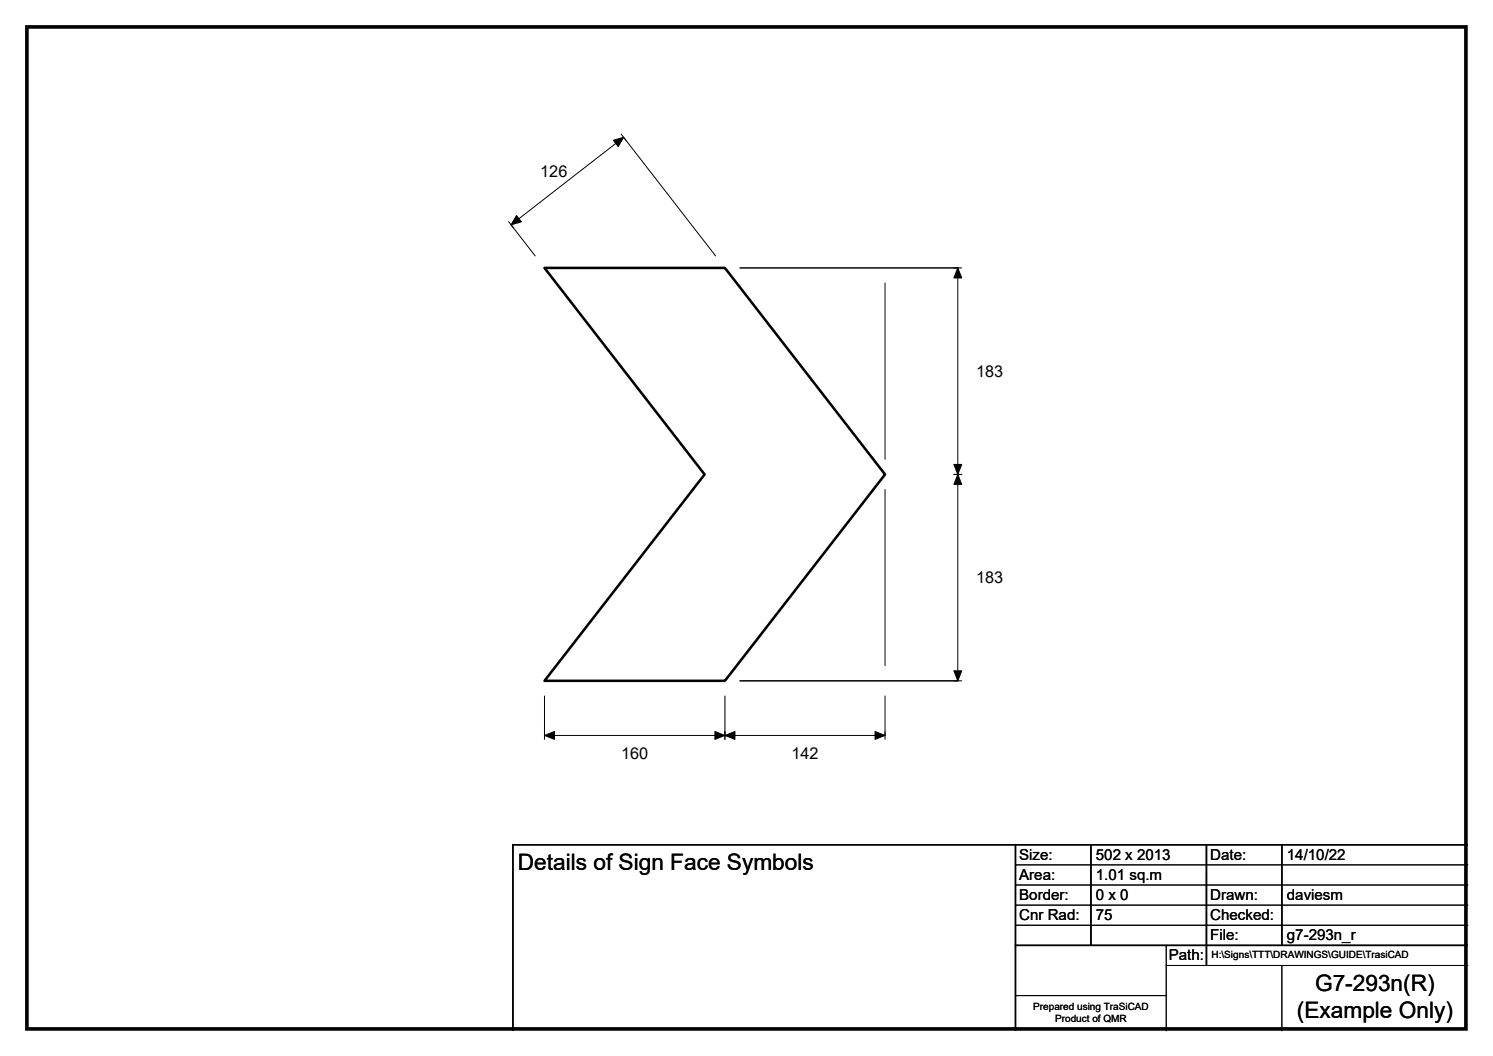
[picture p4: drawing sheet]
<svg xmlns="http://www.w3.org/2000/svg" width="297mm" height="210mm" viewBox="0 0 297 210" stroke-linecap="round" stroke-linejoin="round" font-family="sans-serif">
<path d="M147.2 53.3h43.4M147.2 135.4h43.4M202 168v37M217 168v20M240 168v24M255 168v20M292 168h-190v37M202 188h90" fill="none" stroke="#000" stroke-width=".3"/>
<g fill="none" stroke="#000" stroke-width=".2">
<path d="M123.6 26.7l1 1.2M101.2 44.1l1 1.2M106.5 50.9l-4.8-6.2 22.4-17.4 18.3 23.6M176.1 56.3v35M189.8 53.3h1.5M190.6 53.3v82.1M176.1 97.3v35.1M189.8 94.3h1.5M108.3 138.4v8.6M144.2 138.4v8.6M176.1 138.4v8.6M189.8 135.4h1.5"/>
<path d="M108.3 146.2h67.8M202 172h90M202 176h90M202 180h90M202 184h90M202 198h30M232 192h60M232 188v17M255 192v13"/>
</g>
<path d="M122 27.9l2.1-.6-1.1 1.8zM102.8 42.9l.9 1.2-2 .6zM190.6 53.3l.7 2h-1.5zM189.8 92.4h1.5l-.7 1.9zM190.6 94.3l.7 2h-1.5zM189.8 133.4h1.5l-.7 2zM108.3 146.2l2-.7v1.5zM142.2 145.5l2 .7-2 .8zM144.2 146.2l2-.7v1.5zM174.1 145.5l2 .7-2 .8z" fill="#000" stroke="#000" stroke-width=".2"/>
<path d="M108.3 53.3h35.9l31.9 41-31.9 41.1h-35.9l31.9-41.1z" fill="none" stroke="#000" stroke-width=".51"/>
<path d="M5.4 5.4h286.3v199.2h-286.3z" fill="none" stroke="#000" stroke-width=".72"/>
<g font-size="4.5">
<text x="103" y="173">Details of Sign Face Symbols</text>
<text x="261.6" y="197.1">G7-293n(R)</text>
<text x="258" y="202.5">(Example Only)</text>
</g>
<g font-size="3.2">
<text x="107.5" y="35.3">126</text>
<text x="194.2" y="74.9">183</text>
<text x="194.2" y="116">183</text>
<text x="123.6" y="150.9">160</text>
<text x="157.5" y="150.9">142</text>
</g>
<g font-size="3">
<text x="202.8" y="170.9">Size:</text>
<text x="218" y="170.9">502 x 2013</text>
<text x="240.8" y="170.9">Date:</text>
<text x="256" y="170.9">14/10/22</text>
<text x="202.8" y="174.9">Area:</text>
<text x="202.8" y="178.9">Border:</text>
<text x="218" y="174.9">1.01 sq.m</text>
<text x="218" y="178.9">0 x 0</text>
<text x="240.8" y="178.9">Drawn:</text>
<text x="256" y="178.9">daviesm</text>
<text x="202.8" y="182.9">Cnr Rad:</text>
<text x="218" y="182.9">75</text>
<text x="240.8" y="182.9">Checked:</text>
<text x="232.5" y="190.9">Path:</text>
<text x="240.8" y="186.9">File:</text>
<text x="256" y="186.9">g7-293n_r</text>
</g>
<g font-size="2">
<text x="241" y="190.5">H:\Signs\TTT\DRAWINGS\GUIDE\TrasiCAD</text>
<text x="205.6" y="200.8">Prepared using TraSiCAD</text>
<text x="209.9" y="203.2">Product of QMR</text>
</g>
</svg>
